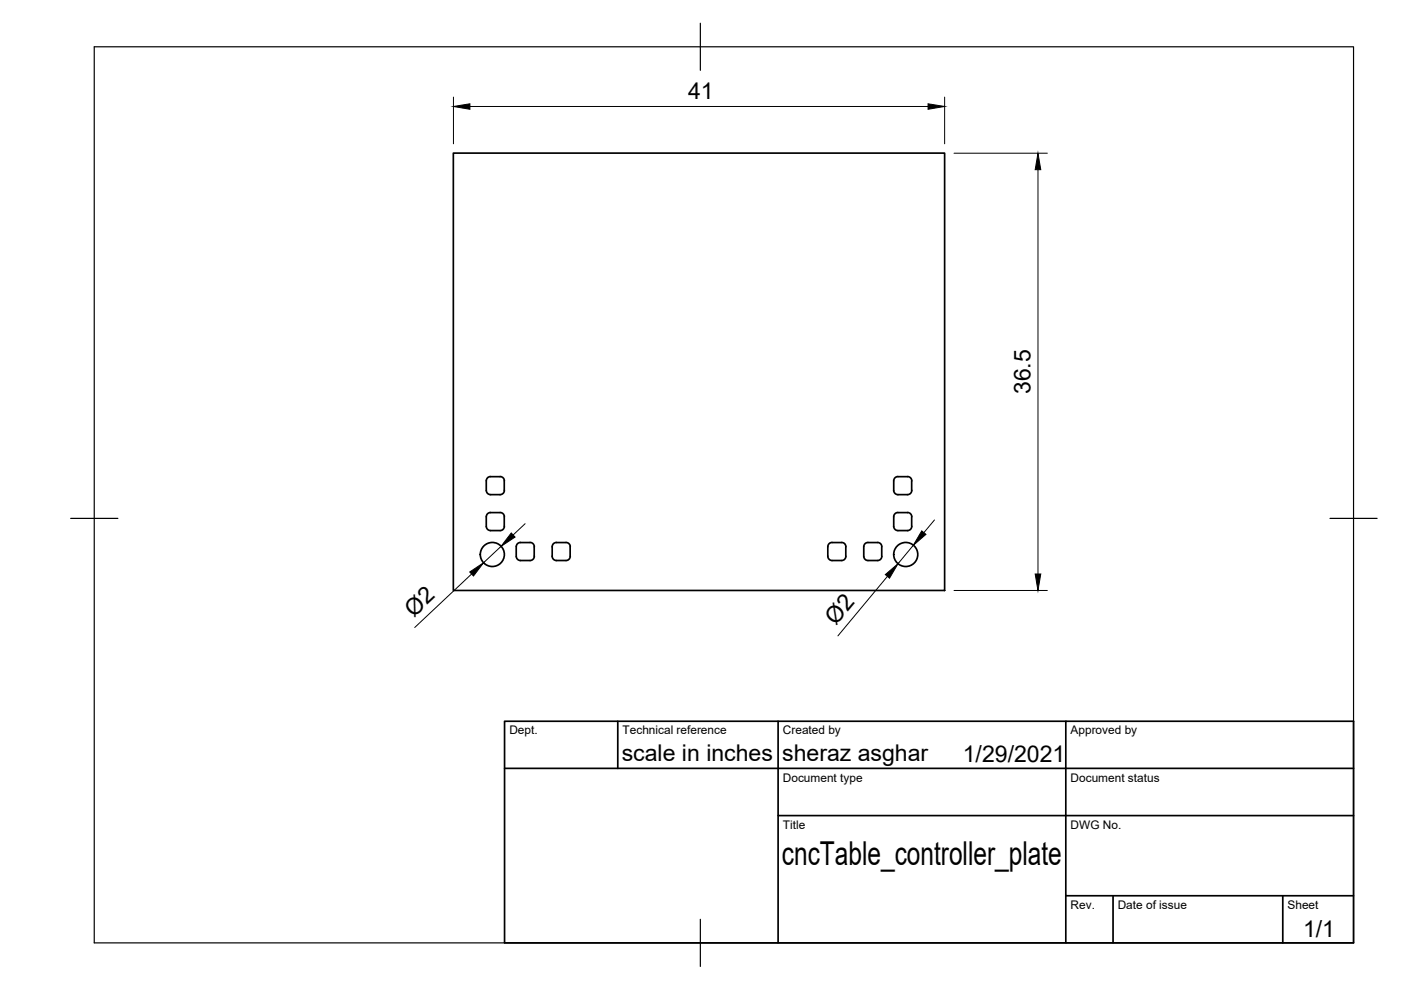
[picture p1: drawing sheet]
<svg xmlns="http://www.w3.org/2000/svg" width="297mm" height="210mm" viewBox="0 0 297 210" stroke-linecap="round" stroke-linejoin="round" font-family="sans-serif">
<!-- layer: Visible -->
<g fill="none" stroke="#000" stroke-width=".36">
<path d="M96.1 32.5h104.2v92.7h-104.2zM103.1 111.6v-2a.86 .86 0 0 1 .9-.9h2a.9 .9 0 0 1 .9 .9v2M103.1 111.6a.9 .9 0 0 0 .9 .9h2a.9 .9 0 0 0 .9-.9M104 101.1h2M106 101a.9 .9 0 0 1 .9 .9v2.1a.86 .86 0 0 1-.9 .9h-2a.9 .9 0 0 1-.9-.9v-2a.9 .9 0 0 1 .9-1M109.7 115.3l.6-.3h2.1a.9 .9 0 0 1 .9 .9v2a.9 .9 0 0 1-.9 .9h-2a.9 .9 0 0 1-.9-.8v-2.1zM118 115h2a.9 .9 0 0 1 .9 .9v2.1a.86 .86 0 0 1-.9 .8h-2M118 115a.9 .9 0 0 0-.9 .9v2a.9 .9 0 0 0 .9 .9M178.4 115h-2a.9 .9 0 0 0-.9 .9v2a.9 .9 0 0 0 .9 .9h2M178.4 115a.9 .9 0 0 1 .9 .9M179.3 115.9v2.1M179.3 117.9a.9 .9 0 0 1-.9 .9"/>
<path d="M183.4 115.3l.6-.3h2.1a.87 .87 0 0 1 .8 .9l.1 2a.9 .9 0 0 1-.9 .9h-2.1a.9 .9 0 0 1-.9-.9v-2zM189.5 111.6a.9 .9 0 0 0 .9 .9h2a.9 .9 0 0 0 .9-.9M189.5 111.6v-2a.86 .86 0 0 1 .9-.9h2a.9 .9 0 0 1 .9 .9v2M190.4 101.1h2M192.4 101a.87 .87 0 0 1 .9 1v2a.9 .9 0 0 1-.9 .9h-2a.9 .9 0 0 1-.9-.9v-2.1a.9 .9 0 0 1 .9-.9"/>
<circle cx="104.4" cy="117.6" r="2.55"/>
<circle cx="192" cy="117.6" r="2.55"/>
</g>
<!-- layer: Border -->
<path d="M20 9.9h267v190h-267zM148.5 4.9v10M15 109.9h10M282 109.9h10M148.5 194.9v10" fill="none" stroke="#000" stroke-width=".25"/>
<!-- layer: TitleBlock -->
<path d="M107 152.9h180v47h-180zM131 152.9v10M165 152.9v47M226 152.9v47M107 162.9h180M165 172.9h122M226 189.9h61M236 189.9v10M272 189.9v10" fill="none" stroke="#000" stroke-width=".36"/>
<!-- layer: Dimensions -->
<path d="M96.1 20.6v9.9M99.6 22.6h97.2M200.3 20.6v9.9M202.3 32.5h19.8M220.1 36v85.7M106.2 115.8l-3.7 3.5M111.3 111l-2.5 2.4M193.6 115.6l-3.2 3.9M198.1 110.3l-2.2 2.6M100 121.7l-12.1 11.3M188.2 122.2l-10.5 12.6M202.3 125.2h19.8" fill="none" stroke="#000" stroke-width=".21"/>
<path d="M96.1 22.6l3.5-.6v1.2zM196.8 22l3.5 .6-3.5 .6zM220.1 32.5l.6 3.5h-1.2zM108.4 113l.8 .9-3 1.9zM195.4 112.6l.9 .7-2.7 2.3zM99.6 121.3l2.9-2-2.1 2.8zM187.7 121.8l2.7-2.3-1.8 3.1zM219.5 121.7h1.2l-.6 3.5z" fill="#000" stroke="#000" stroke-width=".21"/>
<text font-size="7" x="165.8" y="183.4">cncTable_controller_plate</text>
<g font-size="4.9">
<text x="145.9" y="21.1">41</text>
<text x="218.5" y="83.6" transform="rotate(-90 218.5 83.6)">36.5</text>
<text x="87.8" y="131" transform="rotate(-43 87.8 131)">Ø2</text>
<text x="177.2" y="132.8" transform="rotate(-50 177.2 132.8)">Ø2</text>
<text x="131.8" y="161.4">scale in inches</text>
<text x="165.8" y="161.4">sheraz asghar</text>
<text x="204.1" y="161.5">1/29/2021</text>
<text x="276.3" y="198.6">1/1</text>
</g>
<g font-size="2.5">
<text x="108" y="155.7">Dept.</text>
<text x="132" y="155.7">Technical reference</text>
<text x="166" y="155.7">Created by</text>
<text x="227" y="155.7">Approved by</text>
<text x="166" y="165.7">Document type</text>
<text x="227" y="165.7">Document status</text>
<text x="166" y="175.7">Title</text>
<text x="227" y="175.7">DWG No.</text>
<text x="227" y="192.7">Rev.</text>
<text x="237" y="192.7">Date of issue</text>
<text x="273" y="192.7">Sheet</text>
</g>
</svg>
